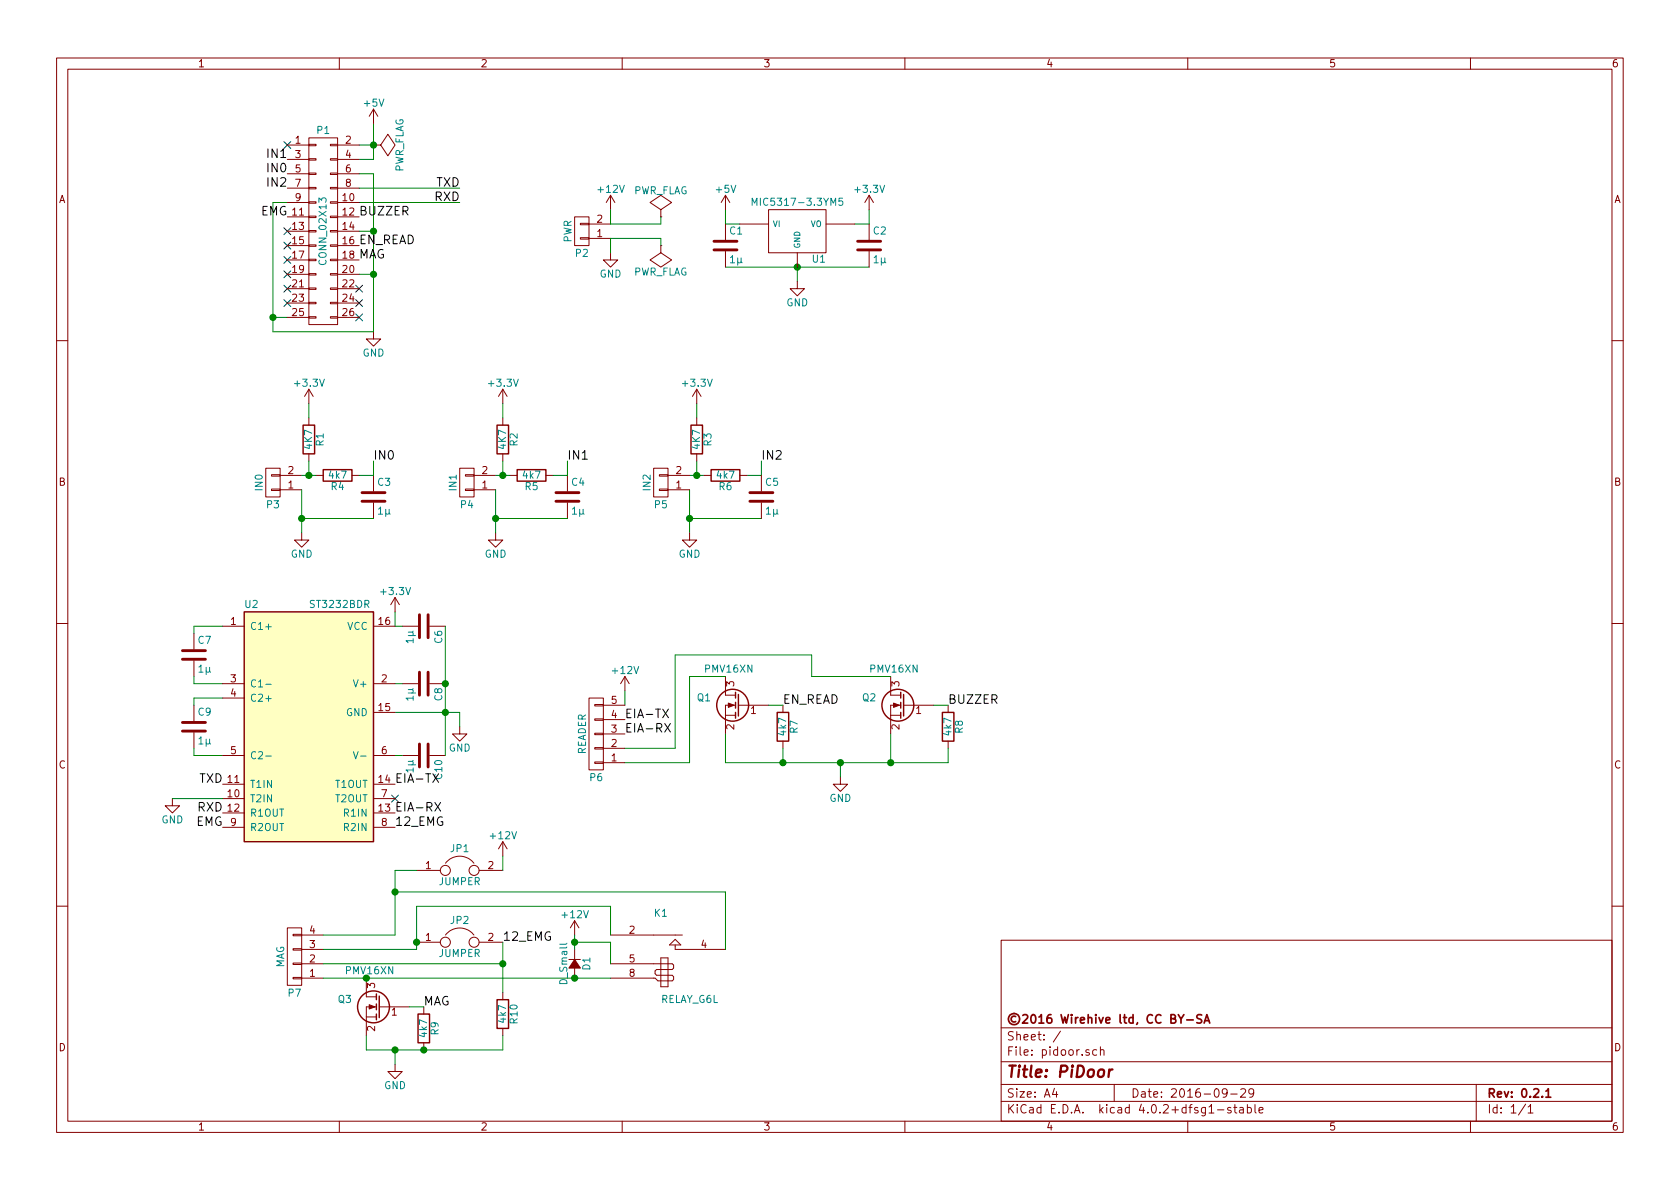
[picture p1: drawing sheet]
EESchema Schematic File Version 2
LIBS:pidoor-rescue
LIBS:power
LIBS:device
LIBS:transistors
LIBS:conn
LIBS:linear
LIBS:regul
LIBS:74xx
LIBS:cmos4000
LIBS:adc-dac
LIBS:memory
LIBS:xilinx
LIBS:microcontrollers
LIBS:dsp
LIBS:microchip
LIBS:analog_switches
LIBS:motorola
LIBS:texas
LIBS:intel
LIBS:audio
LIBS:interface
LIBS:digital-audio
LIBS:philips
LIBS:display
LIBS:cypress
LIBS:siliconi
LIBS:opto
LIBS:atmel
LIBS:contrib
LIBS:valves
LIBS:pidoor-cache
EELAYER 25 0
EELAYER END
$Descr A4 11693 8268
encoding utf-8
Sheet 1 1
Title "PiDoor"
Date "2016-09-29"
Rev "0.2.1"
Comp "©2016 Wirehive ltd, CC BY-SA "
Comment1 ""
Comment2 ""
Comment3 ""
Comment4 ""
$EndDescr
Wire Wire Line
	2600 850  2600 1100
Wire Wire Line
	2600 1000 2500 1000
NoConn ~ 2000 1800
Wire Wire Line
	2600 1200 2600 2300
Wire Wire Line
	2600 1200 2500 1200
Wire Wire Line
	2500 1300 3200 1300
Wire Wire Line
	2500 1400 3200 1400
Text Label 3200 1300 2    60   ~ 0
TXD
Text Label 3200 1400 2    60   ~ 0
RXD
$Comp
L CONN_01X02 P2
U 1 1
P 4050 1600
F 0 "P2" H 4050 1750 50  0000 C CNN
F 1 "PWR" V 4150 1600 50  0000 C CNN
F 2 "pidoor:3_5mm_terminal_1x02" H 4050 1600 50  0001 C CNN
F 3 "" H 4050 1600 50  0000 C CNN
	1    4050 1600
	-1   0    0    1   
$EndComp
$Comp
L +12V #PWR01
U 1 1
P 4250 1450
F 0 "#PWR01" H 4250 1300 50  0001 C CNN
F 1 "+12V" H 4250 1590 50  0000 C CNN
F 2 "" H 4250 1450 50  0000 C CNN
F 3 "" H 4250 1450 50  0000 C CNN
	1    4250 1450
	1    0    0    -1  
$EndComp
$Comp
L GND #PWR02
U 1 1
P 4250 1750
F 0 "#PWR02" H 4250 1500 50  0001 C CNN
F 1 "GND" H 4250 1600 50  0000 C CNN
F 2 "" H 4250 1750 50  0000 C CNN
F 3 "" H 4250 1750 50  0000 C CNN
	1    4250 1750
	1    0    0    -1  
$EndComp
Wire Wire Line
	4250 1550 4250 1450
Wire Wire Line
	4250 1750 4250 1650
$Comp
L CONN_01X02 P3
U 1 1
P 1900 3350
F 0 "P3" H 1900 3500 50  0000 C CNN
F 1 "IN0" V 2000 3350 50  0000 C CNN
F 2 "pidoor:3_5mm_terminal_1x02" H 1900 3350 50  0001 C CNN
F 3 "" H 1900 3350 50  0000 C CNN
	1    1900 3350
	-1   0    0    1   
$EndComp
$Comp
L GND #PWR03
U 1 1
P 2100 3700
F 0 "#PWR03" H 2100 3450 50  0001 C CNN
F 1 "GND" H 2100 3550 50  0000 C CNN
F 2 "" H 2100 3700 50  0000 C CNN
F 3 "" H 2100 3700 50  0000 C CNN
	1    2100 3700
	1    0    0    -1  
$EndComp
$Comp
L R R4
U 1 1
P 2350 3300
F 0 "R4" V 2430 3300 50  0000 C CNN
F 1 "4k7" V 2350 3300 50  0000 C CNN
F 2 "Resistors_SMD:R_0603" V 2280 3300 50  0001 C CNN
F 3 "" H 2350 3300 50  0000 C CNN
	1    2350 3300
	0    1    1    0   
$EndComp
$Comp
L C C3
U 1 1
P 2600 3450
F 0 "C3" H 2625 3550 50  0000 L CNN
F 1 "1µ" H 2625 3350 50  0000 L CNN
F 2 "Capacitors_SMD:C_0603" H 2638 3300 50  0001 C CNN
F 3 "" H 2600 3450 50  0000 C CNN
	1    2600 3450
	1    0    0    -1  
$EndComp
Wire Wire Line
	2100 3300 2200 3300
Wire Wire Line
	2500 3300 2600 3300
Wire Wire Line
	2100 3400 2100 3700
Wire Wire Line
	2100 3600 2600 3600
Connection ~ 2100 3600
$Comp
L R R1
U 1 1
P 2150 3050
F 0 "R1" V 2230 3050 50  0000 C CNN
F 1 "4K7" V 2150 3050 50  0000 C CNN
F 2 "Resistors_SMD:R_0603" V 2080 3050 50  0001 C CNN
F 3 "" H 2150 3050 50  0000 C CNN
	1    2150 3050
	1    0    0    -1  
$EndComp
$Comp
L +3.3V #PWR04
U 1 1
P 2150 2800
F 0 "#PWR04" H 2150 2650 50  0001 C CNN
F 1 "+3.3V" H 2150 2940 50  0000 C CNN
F 2 "" H 2150 2800 50  0000 C CNN
F 3 "" H 2150 2800 50  0000 C CNN
	1    2150 2800
	1    0    0    -1  
$EndComp
Wire Wire Line
	2150 3200 2150 3300
Connection ~ 2150 3300
Wire Wire Line
	2150 2900 2150 2800
$Comp
L CONN_01X02 P4
U 1 1
P 3250 3350
F 0 "P4" H 3250 3500 50  0000 C CNN
F 1 "IN1" V 3350 3350 50  0000 C CNN
F 2 "pidoor:3_5mm_terminal_1x02" H 3250 3350 50  0001 C CNN
F 3 "" H 3250 3350 50  0000 C CNN
	1    3250 3350
	-1   0    0    1   
$EndComp
$Comp
L GND #PWR05
U 1 1
P 3450 3700
F 0 "#PWR05" H 3450 3450 50  0001 C CNN
F 1 "GND" H 3450 3550 50  0000 C CNN
F 2 "" H 3450 3700 50  0000 C CNN
F 3 "" H 3450 3700 50  0000 C CNN
	1    3450 3700
	1    0    0    -1  
$EndComp
$Comp
L R R5
U 1 1
P 3700 3300
F 0 "R5" V 3780 3300 50  0000 C CNN
F 1 "4k7" V 3700 3300 50  0000 C CNN
F 2 "Resistors_SMD:R_0603" V 3630 3300 50  0001 C CNN
F 3 "" H 3700 3300 50  0000 C CNN
	1    3700 3300
	0    1    1    0   
$EndComp
$Comp
L C C4
U 1 1
P 3950 3450
F 0 "C4" H 3975 3550 50  0000 L CNN
F 1 "1µ" H 3975 3350 50  0000 L CNN
F 2 "Capacitors_SMD:C_0603" H 3988 3300 50  0001 C CNN
F 3 "" H 3950 3450 50  0000 C CNN
	1    3950 3450
	1    0    0    -1  
$EndComp
Wire Wire Line
	3450 3300 3550 3300
Wire Wire Line
	3850 3300 3950 3300
Wire Wire Line
	3450 3400 3450 3700
Wire Wire Line
	3450 3600 3950 3600
Connection ~ 3450 3600
$Comp
L R R2
U 1 1
P 3500 3050
F 0 "R2" V 3580 3050 50  0000 C CNN
F 1 "4K7" V 3500 3050 50  0000 C CNN
F 2 "Resistors_SMD:R_0603" V 3430 3050 50  0001 C CNN
F 3 "" H 3500 3050 50  0000 C CNN
	1    3500 3050
	1    0    0    -1  
$EndComp
$Comp
L +3.3V #PWR06
U 1 1
P 3500 2800
F 0 "#PWR06" H 3500 2650 50  0001 C CNN
F 1 "+3.3V" H 3500 2940 50  0000 C CNN
F 2 "" H 3500 2800 50  0000 C CNN
F 3 "" H 3500 2800 50  0000 C CNN
	1    3500 2800
	1    0    0    -1  
$EndComp
Wire Wire Line
	3500 3200 3500 3300
Connection ~ 3500 3300
Wire Wire Line
	3500 2900 3500 2800
Text Label 3950 3200 0    60   ~ 0
IN1
Wire Wire Line
	3950 3300 3950 3200
Text Label 2600 3200 0    60   ~ 0
IN0
Wire Wire Line
	2600 3300 2600 3200
Wire Wire Line
	5300 3300 5300 3200
Text Label 5300 3200 0    60   ~ 0
IN2
Wire Wire Line
	4850 2900 4850 2800
Connection ~ 4850 3300
Wire Wire Line
	4850 3200 4850 3300
$Comp
L +3.3V #PWR07
U 1 1
P 4850 2800
F 0 "#PWR07" H 4850 2650 50  0001 C CNN
F 1 "+3.3V" H 4850 2940 50  0000 C CNN
F 2 "" H 4850 2800 50  0000 C CNN
F 3 "" H 4850 2800 50  0000 C CNN
	1    4850 2800
	1    0    0    -1  
$EndComp
$Comp
L R R3
U 1 1
P 4850 3050
F 0 "R3" V 4930 3050 50  0000 C CNN
F 1 "4K7" V 4850 3050 50  0000 C CNN
F 2 "Resistors_SMD:R_0603" V 4780 3050 50  0001 C CNN
F 3 "" H 4850 3050 50  0000 C CNN
	1    4850 3050
	1    0    0    -1  
$EndComp
Connection ~ 4800 3600
Wire Wire Line
	4800 3600 5300 3600
Wire Wire Line
	4800 3400 4800 3700
Wire Wire Line
	5200 3300 5300 3300
Wire Wire Line
	4800 3300 4900 3300
$Comp
L C C5
U 1 1
P 5300 3450
F 0 "C5" H 5325 3550 50  0000 L CNN
F 1 "1µ" H 5325 3350 50  0000 L CNN
F 2 "Capacitors_SMD:C_0603" H 5338 3300 50  0001 C CNN
F 3 "" H 5300 3450 50  0000 C CNN
	1    5300 3450
	1    0    0    -1  
$EndComp
$Comp
L R R6
U 1 1
P 5050 3300
F 0 "R6" V 5130 3300 50  0000 C CNN
F 1 "4k7" V 5050 3300 50  0000 C CNN
F 2 "Resistors_SMD:R_0603" V 4980 3300 50  0001 C CNN
F 3 "" H 5050 3300 50  0000 C CNN
	1    5050 3300
	0    1    1    0   
$EndComp
$Comp
L GND #PWR08
U 1 1
P 4800 3700
F 0 "#PWR08" H 4800 3450 50  0001 C CNN
F 1 "GND" H 4800 3550 50  0000 C CNN
F 2 "" H 4800 3700 50  0000 C CNN
F 3 "" H 4800 3700 50  0000 C CNN
	1    4800 3700
	1    0    0    -1  
$EndComp
$Comp
L CONN_01X02 P5
U 1 1
P 4600 3350
F 0 "P5" H 4600 3500 50  0000 C CNN
F 1 "IN2" V 4700 3350 50  0000 C CNN
F 2 "pidoor:3_5mm_terminal_1x02" H 4600 3350 50  0001 C CNN
F 3 "" H 4600 3350 50  0000 C CNN
	1    4600 3350
	-1   0    0    1   
$EndComp
Text Label 1550 5750 2    60   ~ 0
EMG
Wire Wire Line
	6050 1450 6050 1550
Wire Wire Line
	5050 1550 5050 1450
Connection ~ 5550 1850
Wire Wire Line
	5150 1550 5050 1550
Wire Wire Line
	6050 1550 5950 1550
Wire Wire Line
	5550 1850 5550 1950
Wire Wire Line
	5050 1850 6050 1850
$Comp
L GND #PWR09
U 1 1
P 5550 1950
F 0 "#PWR09" H 5550 1700 50  0001 C CNN
F 1 "GND" H 5550 1800 50  0000 C CNN
F 2 "" H 5550 1950 50  0000 C CNN
F 3 "" H 5550 1950 50  0000 C CNN
	1    5550 1950
	1    0    0    -1  
$EndComp
$Comp
L 7805 U1
U 1 1
P 5550 1600
F 0 "U1" H 5700 1404 50  0000 C CNN
F 1 "MIC5317-3.3YM5" H 5550 1800 50  0000 C CNN
F 2 "pidoor:MIC5317" H 5550 1600 50  0001 C CNN
F 3 "" H 5550 1600 50  0000 C CNN
	1    5550 1600
	1    0    0    -1  
$EndComp
$Comp
L +5V #PWR010
U 1 1
P 5050 1450
F 0 "#PWR010" H 5050 1300 50  0001 C CNN
F 1 "+5V" H 5050 1590 50  0000 C CNN
F 2 "" H 5050 1450 50  0000 C CNN
F 3 "" H 5050 1450 50  0000 C CNN
	1    5050 1450
	1    0    0    -1  
$EndComp
$Comp
L +3.3V #PWR011
U 1 1
P 6050 1450
F 0 "#PWR011" H 6050 1300 50  0001 C CNN
F 1 "+3.3V" H 6050 1590 50  0000 C CNN
F 2 "" H 6050 1450 50  0000 C CNN
F 3 "" H 6050 1450 50  0000 C CNN
	1    6050 1450
	1    0    0    -1  
$EndComp
NoConn ~ 2000 1000
NoConn ~ 2000 1900
NoConn ~ 2000 2000
NoConn ~ 2000 2100
NoConn ~ 2500 2100
NoConn ~ 2500 2200
$Comp
L GND #PWR012
U 1 1
P 5850 5400
F 0 "#PWR012" H 5850 5150 50  0001 C CNN
F 1 "GND" H 5850 5250 50  0000 C CNN
F 2 "" H 5850 5400 50  0000 C CNN
F 3 "" H 5850 5400 50  0000 C CNN
	1    5850 5400
	1    0    0    -1  
$EndComp
$Comp
L +12V #PWR013
U 1 1
P 4350 4800
F 0 "#PWR013" H 4350 4650 50  0001 C CNN
F 1 "+12V" H 4350 4940 50  0000 C CNN
F 2 "" H 4350 4800 50  0000 C CNN
F 3 "" H 4350 4800 50  0000 C CNN
	1    4350 4800
	1    0    0    -1  
$EndComp
Wire Wire Line
	4350 4800 4350 4900
Text Label 1550 5450 2    60   ~ 0
TXD
Text Label 1550 5650 2    60   ~ 0
RXD
$Comp
L Q_NMOS_GSD Q1
U 1 1
P 5150 4900
F 0 "Q1" H 5450 4950 50  0000 R CNN
F 1 "PMV16XN" H 5400 5150 50  0000 R CNN
F 2 "TO_SOT_Packages_SMD:SOT-23" H 5350 5000 50  0001 C CNN
F 3 "" H 5150 4900 50  0000 C CNN
	1    5150 4900
	-1   0    0    -1  
$EndComp
Text Label 5450 4900 0    60   ~ 0
EN_READ
$Comp
L R R7
U 1 1
P 5450 5050
F 0 "R7" V 5530 5050 50  0000 C CNN
F 1 "4k7" V 5450 5050 50  0000 C CNN
F 2 "Resistors_SMD:R_0603" V 5380 5050 50  0001 C CNN
F 3 "" H 5450 5050 50  0000 C CNN
	1    5450 5050
	1    0    0    -1  
$EndComp
Wire Wire Line
	5450 4900 5350 4900
Wire Wire Line
	5050 5100 5050 5300
Wire Wire Line
	5450 5200 5450 5300
$Comp
L CONN_01X04 P7
U 1 1
P 2050 6650
F 0 "P7" H 2050 6900 50  0000 C CNN
F 1 "MAG" V 2150 6650 50  0000 C CNN
F 2 "pidoor:3_5mm_terminal_1x04" H 2050 6650 50  0001 C CNN
F 3 "" H 2050 6650 50  0000 C CNN
	1    2050 6650
	-1   0    0    1   
$EndComp
$Comp
L +12V #PWR014
U 1 1
P 3500 5950
F 0 "#PWR014" H 3500 5800 50  0001 C CNN
F 1 "+12V" H 3500 6090 50  0000 C CNN
F 2 "" H 3500 5950 50  0000 C CNN
F 3 "" H 3500 5950 50  0000 C CNN
	1    3500 5950
	1    0    0    -1  
$EndComp
$Comp
L Q_NMOS_GSD Q3
U 1 1
P 2650 7000
F 0 "Q3" H 2950 7050 50  0000 R CNN
F 1 "PMV16XN" H 2900 7250 50  0000 R CNN
F 2 "TO_SOT_Packages_SMD:SOT-23" H 2850 7100 50  0001 C CNN
F 3 "" H 2650 7000 50  0000 C CNN
	1    2650 7000
	-1   0    0    -1  
$EndComp
Text Label 2950 7000 0    60   ~ 0
MAG
$Comp
L R R9
U 1 1
P 2950 7150
F 0 "R9" V 3030 7150 50  0000 C CNN
F 1 "4k7" V 2950 7150 50  0000 C CNN
F 2 "Resistors_SMD:R_0603" V 2880 7150 50  0001 C CNN
F 3 "" H 2950 7150 50  0000 C CNN
	1    2950 7150
	1    0    0    -1  
$EndComp
Wire Wire Line
	2950 7000 2850 7000
Wire Wire Line
	2550 7300 2550 7200
$Comp
L GND #PWR015
U 1 1
P 2750 7400
F 0 "#PWR015" H 2750 7150 50  0001 C CNN
F 1 "GND" H 2750 7250 50  0000 C CNN
F 2 "" H 2750 7400 50  0000 C CNN
F 3 "" H 2750 7400 50  0000 C CNN
	1    2750 7400
	1    0    0    -1  
$EndComp
Wire Wire Line
	2750 7300 2750 7400
Connection ~ 2750 7300
$Comp
L Q_NMOS_GSD Q2
U 1 1
P 6300 4900
F 0 "Q2" H 6600 4950 50  0000 R CNN
F 1 "PMV16XN" H 6550 5150 50  0000 R CNN
F 2 "TO_SOT_Packages_SMD:SOT-23" H 6500 5000 50  0001 C CNN
F 3 "" H 6300 4900 50  0000 C CNN
	1    6300 4900
	-1   0    0    -1  
$EndComp
Text Label 6600 4900 0    60   ~ 0
BUZZER
$Comp
L R R8
U 1 1
P 6600 5050
F 0 "R8" V 6680 5050 50  0000 C CNN
F 1 "4k7" V 6600 5050 50  0000 C CNN
F 2 "Resistors_SMD:R_0603" V 6530 5050 50  0001 C CNN
F 3 "" H 6600 5050 50  0000 C CNN
	1    6600 5050
	1    0    0    -1  
$EndComp
Wire Wire Line
	6600 4900 6500 4900
Wire Wire Line
	6200 5300 6200 5100
Wire Wire Line
	6200 4700 5650 4700
Wire Wire Line
	6600 5300 6600 5200
Wire Wire Line
	5050 5300 6600 5300
Connection ~ 6200 5300
$Comp
L CONN_01X05 P6
U 1 1
P 4150 5100
F 0 "P6" H 4150 5400 50  0000 C CNN
F 1 "READER" V 4250 5100 50  0000 C CNN
F 2 "pidoor:3_5mm_terminal_1x05" H 4150 5100 50  0001 C CNN
F 3 "" H 4150 5100 50  0000 C CNN
	1    4150 5100
	-1   0    0    1   
$EndComp
Wire Wire Line
	4800 4700 5050 4700
Wire Wire Line
	4700 4550 4700 5200
Wire Wire Line
	5650 4700 5650 4550
Wire Wire Line
	4350 5300 4800 5300
Wire Wire Line
	4800 5300 4800 4700
Connection ~ 5450 5300
Wire Wire Line
	5850 5400 5850 5300
Connection ~ 5850 5300
Wire Wire Line
	4700 5200 4350 5200
$Comp
L C C7
U 1 1
P 1350 4550
F 0 "C7" H 1375 4650 50  0000 L CNN
F 1 "1µ" H 1375 4450 50  0000 L CNN
F 2 "Capacitors_SMD:C_0603" H 1388 4400 50  0001 C CNN
F 3 "" H 1350 4550 50  0000 C CNN
	1    1350 4550
	1    0    0    -1  
$EndComp
Wire Wire Line
	1550 4350 1350 4350
Wire Wire Line
	1350 4350 1350 4400
Wire Wire Line
	1550 4750 1350 4750
Wire Wire Line
	1350 4750 1350 4700
$Comp
L C C9
U 1 1
P 1350 5050
F 0 "C9" H 1375 5150 50  0000 L CNN
F 1 "1µ" H 1375 4950 50  0000 L CNN
F 2 "Capacitors_SMD:C_0603" H 1388 4900 50  0001 C CNN
F 3 "" H 1350 5050 50  0000 C CNN
	1    1350 5050
	1    0    0    -1  
$EndComp
Wire Wire Line
	1350 4900 1350 4850
Wire Wire Line
	1350 4850 1550 4850
Wire Wire Line
	1550 5250 1350 5250
Wire Wire Line
	1350 5250 1350 5200
$Comp
L C C6
U 1 1
P 2950 4350
F 0 "C6" H 2975 4450 50  0000 L CNN
F 1 "1µ" H 2975 4250 50  0000 L CNN
F 2 "Capacitors_SMD:C_0603" H 2988 4200 50  0001 C CNN
F 3 "" H 2950 4350 50  0000 C CNN
	1    2950 4350
	0    1    1    0   
$EndComp
Wire Wire Line
	2750 4350 2800 4350
$Comp
L C C8
U 1 1
P 2950 4750
F 0 "C8" H 2975 4850 50  0000 L CNN
F 1 "1µ" H 2975 4650 50  0000 L CNN
F 2 "Capacitors_SMD:C_0603" H 2988 4600 50  0001 C CNN
F 3 "" H 2950 4750 50  0000 C CNN
	1    2950 4750
	0    1    1    0   
$EndComp
$Comp
L C C10
U 1 1
P 2950 5250
F 0 "C10" H 2975 5350 50  0000 L CNN
F 1 "1µ" H 2975 5150 50  0000 L CNN
F 2 "Capacitors_SMD:C_0603" H 2988 5100 50  0001 C CNN
F 3 "" H 2950 5250 50  0000 C CNN
	1    2950 5250
	0    1    1    0   
$EndComp
NoConn ~ 2750 5550
Text Label 2750 5450 0    60   ~ 0
EIA-TX
Text Label 2750 5650 0    60   ~ 0
EIA-RX
Text Label 4350 5000 0    60   ~ 0
EIA-TX
Text Label 4350 5100 0    60   ~ 0
EIA-RX
Wire Wire Line
	2800 5250 2750 5250
Wire Wire Line
	2750 4750 2800 4750
Wire Wire Line
	3100 4350 3100 5250
Connection ~ 3100 4950
Wire Wire Line
	2750 4950 3200 4950
Connection ~ 3100 4750
Wire Wire Line
	2750 4250 2750 4350
Wire Wire Line
	3200 4950 3200 5050
$Comp
L GND #PWR016
U 1 1
P 3200 5050
F 0 "#PWR016" H 3200 4800 50  0001 C CNN
F 1 "GND" H 3200 4900 50  0000 C CNN
F 2 "" H 3200 5050 50  0000 C CNN
F 3 "" H 3200 5050 50  0000 C CNN
	1    3200 5050
	1    0    0    -1  
$EndComp
$Comp
L PWR_FLAG #FLG017
U 1 1
P 4600 1500
F 0 "#FLG017" H 4600 1595 50  0001 C CNN
F 1 "PWR_FLAG" H 4600 1680 50  0000 C CNN
F 2 "" H 4600 1500 50  0000 C CNN
F 3 "" H 4600 1500 50  0000 C CNN
	1    4600 1500
	1    0    0    -1  
$EndComp
$Comp
L PWR_FLAG #FLG018
U 1 1
P 4600 1700
F 0 "#FLG018" H 4600 1795 50  0001 C CNN
F 1 "PWR_FLAG" H 4600 1880 50  0000 C CNN
F 2 "" H 4600 1700 50  0000 C CNN
F 3 "" H 4600 1700 50  0000 C CNN
	1    4600 1700
	-1   0    0    1   
$EndComp
$Comp
L PWR_FLAG #FLG019
U 1 1
P 2600 1000
F 0 "#FLG019" H 2600 1095 50  0001 C CNN
F 1 "PWR_FLAG" H 2600 1180 50  0000 C CNN
F 2 "" H 2600 1000 50  0000 C CNN
F 3 "" H 2600 1000 50  0000 C CNN
	1    2600 1000
	0    1    1    0   
$EndComp
Wire Wire Line
	4250 1550 4600 1550
Wire Wire Line
	4600 1550 4600 1500
Wire Wire Line
	4250 1650 4600 1650
Wire Wire Line
	4600 1650 4600 1700
$Comp
L +5V #PWR020
U 1 1
P 2600 850
F 0 "#PWR020" H 2600 700 50  0001 C CNN
F 1 "+5V" H 2600 990 50  0000 C CNN
F 2 "" H 2600 850 50  0000 C CNN
F 3 "" H 2600 850 50  0000 C CNN
	1    2600 850 
	1    0    0    -1  
$EndComp
$Comp
L GND #PWR021
U 1 1
P 2600 2300
F 0 "#PWR021" H 2600 2050 50  0001 C CNN
F 1 "GND" H 2600 2150 50  0000 C CNN
F 2 "" H 2600 2300 50  0000 C CNN
F 3 "" H 2600 2300 50  0000 C CNN
	1    2600 2300
	1    0    0    -1  
$EndComp
$Comp
L C C1
U 1 1
P 5050 1700
F 0 "C1" H 5075 1800 50  0000 L CNN
F 1 "1µ" H 5075 1600 50  0000 L CNN
F 2 "Capacitors_SMD:C_0603" H 5088 1550 50  0001 C CNN
F 3 "" H 5050 1700 50  0000 C CNN
	1    5050 1700
	1    0    0    -1  
$EndComp
$Comp
L C C2
U 1 1
P 6050 1700
F 0 "C2" H 6075 1800 50  0000 L CNN
F 1 "1µ" H 6075 1600 50  0000 L CNN
F 2 "Capacitors_SMD:C_0603" H 6088 1550 50  0001 C CNN
F 3 "" H 6050 1700 50  0000 C CNN
	1    6050 1700
	1    0    0    -1  
$EndComp
Wire Wire Line
	2000 1400 1900 1400
Wire Wire Line
	1900 1400 1900 2300
Wire Wire Line
	1900 2300 2600 2300
Wire Wire Line
	2500 1900 2600 1900
Connection ~ 2600 1900
Wire Wire Line
	2000 2200 1900 2200
Connection ~ 1900 2200
$Comp
L MAX232 U2
U 1 1
P 2150 5050
F 0 "U2" H 1700 5900 50  0000 L CNN
F 1 "ST3232BDR" H 2150 5900 50  0000 L CNN
F 2 "Housings_SOIC:SOIC-16_3.9x9.9mm_Pitch1.27mm" H 2150 5050 50  0001 C CNN
F 3 "" H 2150 5050 50  0000 C CNN
	1    2150 5050
	1    0    0    -1  
$EndComp
Text Label 2750 5750 0    60   ~ 0
12_EMG
Text Label 3500 6550 0    60   ~ 0
12_EMG
$Comp
L R R10
U 1 1
P 3500 7050
F 0 "R10" V 3580 7050 50  0000 C CNN
F 1 "4k7" V 3500 7050 50  0000 C CNN
F 2 "Resistors_SMD:R_0603" V 3430 7050 50  0001 C CNN
F 3 "" H 3500 7050 50  0000 C CNN
	1    3500 7050
	1    0    0    -1  
$EndComp
Connection ~ 2950 7300
NoConn ~ 2500 2000
Wire Wire Line
	2600 1100 2500 1100
Connection ~ 2600 1000
Wire Wire Line
	2500 1600 2600 1600
Connection ~ 2600 1600
Text Label 2000 1300 2    60   ~ 0
IN2
Text Label 2000 1100 2    60   ~ 0
IN1
Text Label 2000 1200 2    60   ~ 0
IN0
Text Label 2000 1500 2    60   ~ 0
EMG
Text Label 2500 1500 0    60   ~ 0
BUZZER
Text Label 2500 1700 0    60   ~ 0
EN_READ
Text Label 2500 1800 0    60   ~ 0
MAG
NoConn ~ 2000 1600
NoConn ~ 2000 1700
$Comp
L CONN_02X13 P1
U 1 1
P 2250 1600
F 0 "P1" H 2250 2300 50  0000 C CNN
F 1 "CONN_02X13" V 2250 1600 50  0000 C CNN
F 2 "Socket_Strips:Socket_Strip_Straight_2x13" H 2250 450 50  0001 C CNN
F 3 "" H 2250 450 50  0000 C CNN
	1    2250 1600
	1    0    0    -1  
$EndComp
$Comp
L +3.3V #PWR022
U 1 1
P 2750 4250
F 0 "#PWR022" H 2750 4100 50  0001 C CNN
F 1 "+3.3V" H 2750 4390 50  0000 C CNN
F 2 "" H 2750 4250 50  0000 C CNN
F 3 "" H 2750 4250 50  0000 C CNN
	1    2750 4250
	1    0    0    -1  
$EndComp
Wire Wire Line
	2250 6700 3500 6700
$Comp
L +12V #PWR023
U 1 1
P 4000 6500
F 0 "#PWR023" H 4000 6350 50  0001 C CNN
F 1 "+12V" H 4000 6640 50  0000 C CNN
F 2 "" H 4000 6500 50  0000 C CNN
F 3 "" H 4000 6500 50  0000 C CNN
	1    4000 6500
	1    0    0    -1  
$EndComp
Wire Wire Line
	2550 7300 3500 7300
Connection ~ 2550 6800
$Comp
L JUMPER JP2
U 1 1
P 3200 6550
F 0 "JP2" H 3200 6700 50  0000 C CNN
F 1 "JUMPER" H 3200 6470 50  0000 C CNN
F 2 "pidoor:SMD_Jumper" H 3200 6550 50  0001 C CNN
F 3 "" H 3200 6550 50  0000 C CNN
	1    3200 6550
	1    0    0    -1  
$EndComp
Wire Wire Line
	2900 6600 2250 6600
Wire Wire Line
	2900 6300 2900 6600
Connection ~ 2900 6550
Wire Wire Line
	2750 6500 2250 6500
Wire Wire Line
	2750 6050 2750 6500
Wire Wire Line
	3500 7300 3500 7200
$Comp
L JUMPER JP1
U 1 1
P 3200 6050
F 0 "JP1" H 3200 6200 50  0000 C CNN
F 1 "JUMPER" H 3200 5970 50  0000 C CNN
F 2 "pidoor:SMD_Jumper" H 3200 6050 50  0001 C CNN
F 3 "" H 3200 6050 50  0000 C CNN
	1    3200 6050
	1    0    0    -1  
$EndComp
Wire Wire Line
	3500 5950 3500 6050
Wire Wire Line
	2750 6050 2900 6050
Connection ~ 2750 6200
$Comp
L D_Small D1
U 1 1
P 4000 6700
F 0 "D1" H 3950 6780 50  0000 L CNN
F 1 "D_Small" H 3850 6620 50  0000 L CNN
F 2 "Diodes_SMD:SOD-123" V 4000 6700 50  0001 C CNN
F 3 "" V 4000 6700 50  0000 C CNN
	1    4000 6700
	0    1    1    0   
$EndComp
Wire Wire Line
	4000 6500 4000 6600
Connection ~ 4000 6550
Connection ~ 4000 6800
Wire Wire Line
	3500 6550 3500 6900
Connection ~ 3500 6700
Wire Wire Line
	2750 6200 5050 6200
$Comp
L RELAY_G6L K1
U 1 1
P 4650 6750
F 0 "K1" H 4600 7150 50  0000 C CNN
F 1 "RELAY_G6L" H 4800 6550 50  0000 C CNN
F 2 "pidoor:Relay_G6L" H 4650 7050 50  0001 C CNN
F 3 "" H 4650 7050 50  0000 C CNN
	1    4650 6750
	1    0    0    -1  
$EndComp
Wire Wire Line
	4000 6550 4250 6550
Wire Wire Line
	2250 6800 4250 6800
Wire Wire Line
	4250 6550 4250 6700
Wire Wire Line
	4250 6500 4250 6300
Wire Wire Line
	4250 6300 2900 6300
Wire Wire Line
	5050 6200 5050 6600
Wire Wire Line
	5650 4550 4700 4550
$Comp
L GND #PWR024
U 1 1
P 1200 5550
F 0 "#PWR024" H 1200 5300 50  0001 C CNN
F 1 "GND" H 1200 5400 50  0000 C CNN
F 2 "" H 1200 5550 50  0000 C CNN
F 3 "" H 1200 5550 50  0000 C CNN
	1    1200 5550
	1    0    0    -1  
$EndComp
Wire Wire Line
	1550 5550 1200 5550
$EndSCHEMATC
